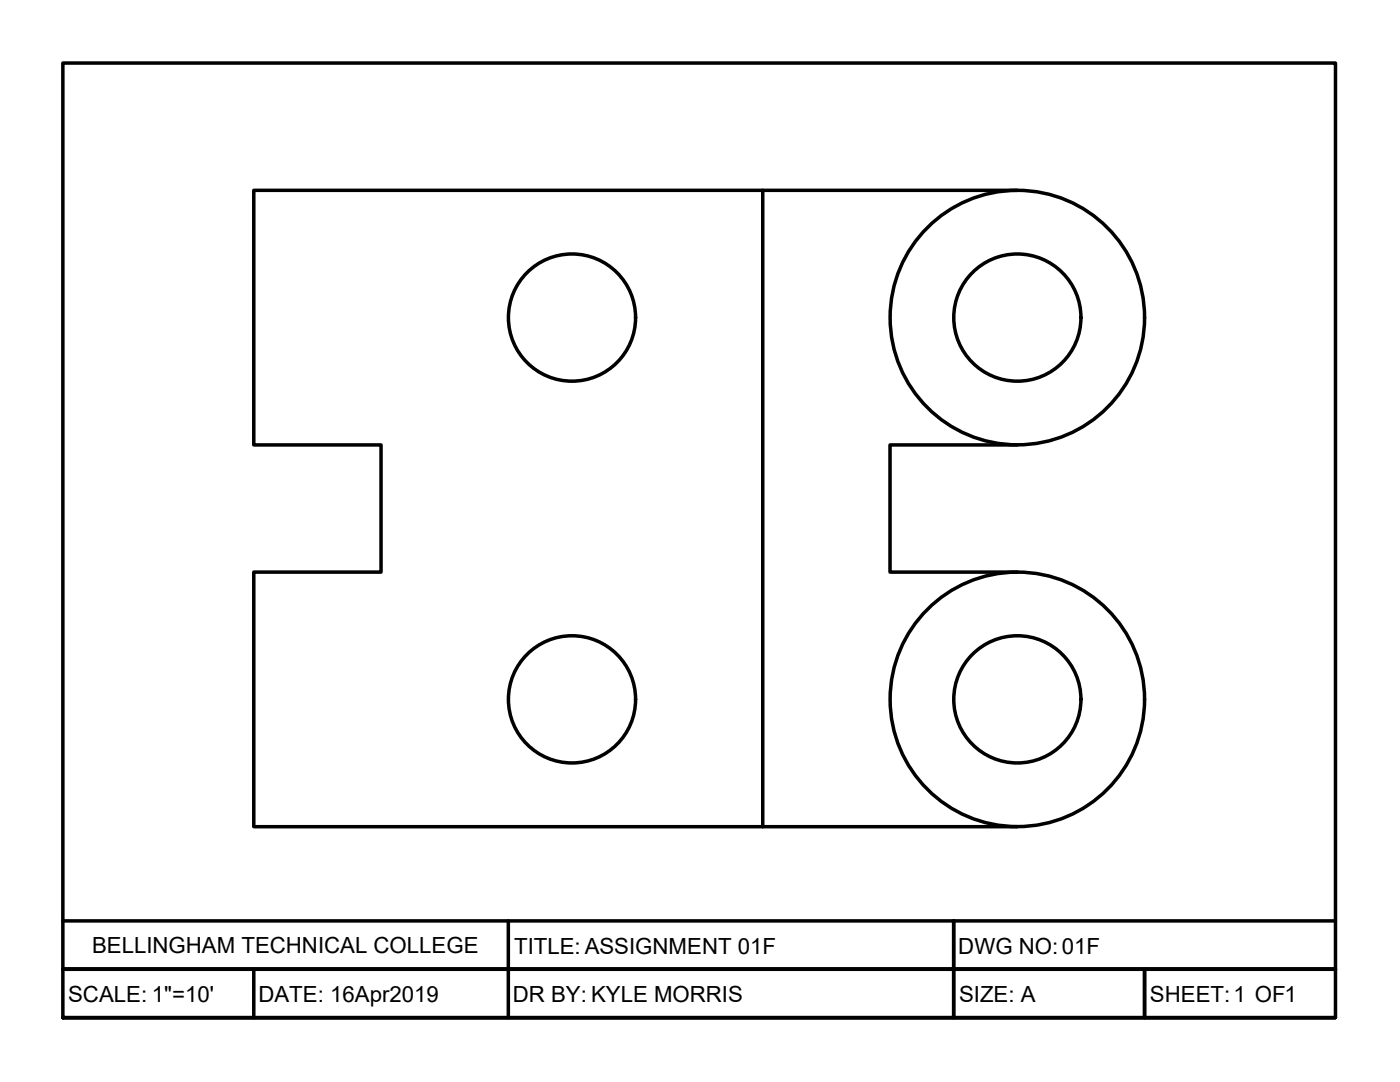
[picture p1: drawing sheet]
<svg xmlns="http://www.w3.org/2000/svg" width="279mm" height="216mm" viewBox="0 0 279 216" stroke-linecap="round" stroke-linejoin="round" font-family="sans-serif">
<!-- layer: TitleBox -->
<path d="M12.5 183.8h254M50.6 193.4v9.7M101.4 183.8v19.3M190.3 183.8v19.3zM228.4 193.4v9.7M266.5 193.4h-254h254M12.5 203.1v-190.5h254v190.5h-254h254" fill="none" stroke="#000" stroke-width=".7"/>
<!-- layer: Object -->
<g fill="none" stroke="#000" stroke-width=".7">
<path d="M152.2 38v127M203 38h-152.4v50.8h25.4v25.4h-25.4v50.8h152.4M203 88.8h-25.4v25.4h25.4"/>
<circle cx="114.2" cy="63.4" r="12.7"/>
<circle cx="203" cy="63.4" r="25.4"/>
<circle cx="203" cy="63.4" r="12.7"/>
<circle cx="114.2" cy="139.5" r="12.7"/>
<circle cx="203" cy="139.5" r="25.4"/>
<circle cx="203" cy="139.5" r="12.7"/>
</g>
<g font-size="4.4">
<text x="18.4" y="190.2">BELLINGHAM TECHNICAL COLLEGE</text>
<text x="102.6" y="190.4">TITLE: ASSIGNMENT 01F</text>
<text x="191.3" y="190.3">DWG NO:01F</text>
<text x="13.6" y="200">SCALE: 1&quot;=10'</text>
<text x="51.6" y="200">DATE: 16Apr2019</text>
<text x="102.4" y="200">DR BY: KYLE MORRIS</text>
<text x="191.4" y="200">SIZE: A</text>
<text x="229.5" y="200">SHEET:1 OF1</text>
</g>
</svg>
